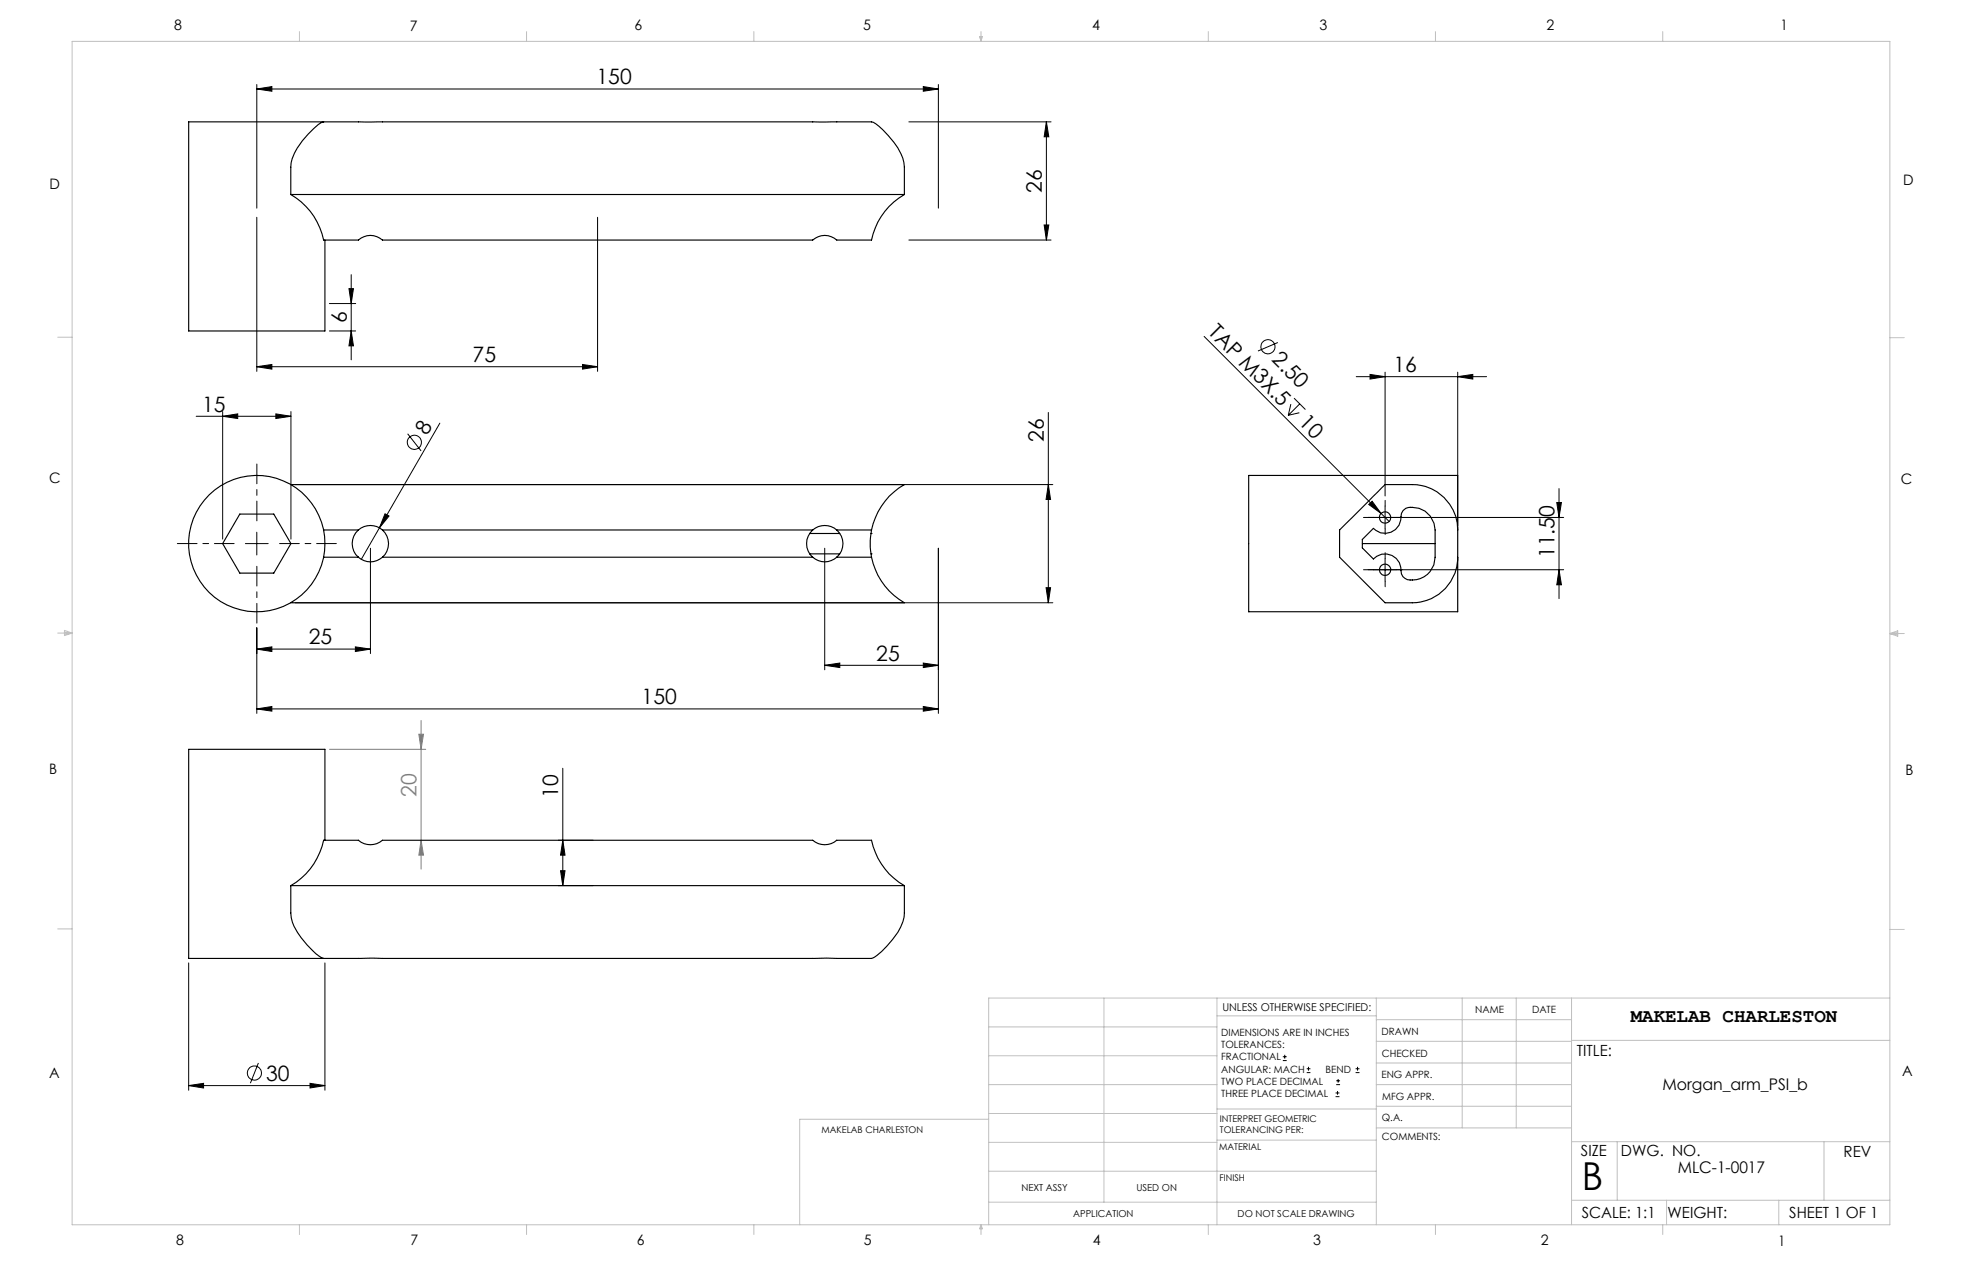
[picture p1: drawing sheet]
<svg xmlns="http://www.w3.org/2000/svg" width="432mm" height="279mm" viewBox="0 0 432 279" stroke-linecap="round" stroke-linejoin="round" font-family="sans-serif">
<g fill="none" stroke="#000" stroke-width=".22">
<path d="M56.5 19.6l3.3-.6v1.1zM56.5 18.6v27.2M56.5 19.6h150M203.2 19l3.3 .6-3.3 .5zM206.5 18.6v27.2M200 26.8h31.3M230.3 26.8l.5 3.3h-1zM230.3 26.8v26M56.5 47.8v33.9M131.5 47.8v33.9M200 52.8h31.3M229.8 49.5h1l-.5 3.3z"/>
<path d="M72.5 66.8h5.8M72.5 72.8h5.8M76.8 63.5h1l-.5 3.3zM77.3 60.4v18.8M77.3 72.8l.5 3.3h-1zM265 74l39 39M281.2 75.4l-4.3 1.8M43.2 91.6h20.8M49 91.6l3.3-.5v1zM49 90.6v28M56.5 80.7l3.3-.5v1zM56.5 80.7h75"/>
<path d="M60.7 91.1l3.3 .5-3.3 .5zM64 90.6v28M89.7 95.4l3 3.8M96.8 93.1l-13.3 23M128.2 80.2l3.3 .5-3.3 .5zM230.7 90.7v41.9M284.1 88.9l-.6 2.5M284.8 87.6l2.5 2.5M286 90.8l-2.5 .6M286 88.9l-2.5 2.5M298.5 82.9h28.7M301.5 82.4l3.3 .5-3.3 .5z"/>
<path d="M304.8 81.9v27.2M320.8 82.9l3.3-.5v1zM320.8 81.9v33.7M54 119.6h5M56.5 117.1v5M65 106.6h166.7M83.5 116.1l-4 6.9M84.7 113l.9 .5-2.1 2.6zM230.7 106.6l.5 3.3h-1zM300.1 113.8h44M301.2 111l.8-.7 2 2.7zM304 113l1.7 1.7"/>
<path d="M304.8 111.3v5M342.6 110.6h1l-.5 3.2zM343.1 107.5v24.2M56.5 138.1v18.9M65 132.6h166.7M81.5 120.6v23.2M181.5 120.6v26.8M206.5 120.6v36.4M230.2 129.3h1l-.5 3.3zM300.1 125.3h44M304.8 122.8v5M343.1 125.3l.5 3.4h-1z"/>
<path d="M56.5 156l3.3-.6v1.1zM56.5 142.8l3.3-.5v1zM56.5 156h150M56.5 142.8h25M78.2 142.3l3.3 .5-3.3 .5zM181.5 146.4l3.3-.5v1zM181.5 146.4h25M203.2 155.4l3.3 .6-3.3 .5zM203.2 145.9l3.3 .5-3.3 .5zM123.9 169v25.8M122.9 194.8h7.6M122.9 184.9h7.6"/>
<path d="M123.4 191.6h1l-.5 3.2zM123.9 184.9l.5 3.2h-1zM41.5 211.8v28.1M71.5 211.8v28.1M41.5 238.8l3.3-.5v1.1zM41.5 238.8h30M56.9 233.9l-1.8 4.4M68.2 238.3l3.3 .5-3.3 .6zM282.3 233.3h.9M282.3 232.5h.9M282.8 232.1v.8M287.6 236h.8"/>
<path d="M287.6 235.1h.8M288 234.7v.8M294.1 238.6h.8M294.1 237.8h.8M294.5 237.4v.8M298.3 236h.9M298.3 235.1h.9M298.8 234.7v.8M293.9 241.3h.9M293.9 240.5h.9M294.4 240v.8"/>
<circle cx="279.1" cy="76.3" r="1.56"/>
<circle cx="91.2" cy="97.3" r="1.55"/>
<circle cx="56" cy="236.1" r="1.55"/>
</g>
<path d="M92.7 158.5v32.7M72.5 164.9h21.2M92.2 161.5h1l-.5 3.4zM92.7 184.9l.5 3.2h-1z" fill="none" stroke="#808080" stroke-width=".22"/>
<path d="M302.3 113.8h-1.2M304.8 111.3v-1.2M304.8 116.3v1.3M307.3 113.8h1.3M302.3 125.3h-1.2M304.8 122.8v-1.2M304.8 127.8v1.3M307.3 125.3h1.3" fill="none" stroke="#000" stroke-width=".22" stroke-dasharray="15.2 1.3 1.3 1.3"/>
<path d="M51.5 119.6h-12.5M56.5 114.6v-12.5M61.5 119.6h12.5M56.5 124.6v12.5" fill="none" stroke="#000" stroke-width=".22" stroke-dasharray="15.2 1.3 1.3 1.3" stroke-dashoffset="10.9"/>
<g fill="none" stroke="#c0c0c0" stroke-width=".22">
<path d="M15.9 9.1h400v260.4h-400zM65.9 6.9v2.2M115.9 6.9v2.2M165.9 6.9v2.2M215.6 8h.6l-.3 1.1zM215.7 8l.2 1.1M215.9 6.9v2.2M216 8l-.1 1.1M265.9 6.9v2.2M315.9 6.9v2.2M365.9 6.9v2.2M12.7 74.2h3.2"/>
<path d="M415.9 74.3h3.2M12.7 139.3h3.2M14.2 139.1l1.7 .2M14.2 138.7l1.7 .6-1.7 .5zM15.9 139.3l-1.7 .3M415.9 139.4h3.2M415.9 139.4l1.8-.6v1.2zM415.9 139.4l1.8 .3M417.7 139.2l-1.8 .2M12.7 204.4h3.2M243 219.6v44.9M267.8 219.6v49.9"/>
<path d="M302.9 219.6v49.9M321.8 219.6v28.5M333.7 219.6v28.5M345.9 219.6v49.9M415.9 204.5h3.2M415.9 219.6h-198.3v49.9M217.6 238.6h50.2M217.6 232.3h50.2M217.6 225.9h50.2M267.8 223.5h35.1M302.9 233.9h43M302.9 229.1h43"/>
<path d="M302.9 224.3h43M302.9 238.6h43M345.9 228.9h70M217.6 257.7h85.3M217.6 251.3h50.2M217.6 245h50.2M217.6 246.2h-41.6v23.3M267.8 250.8h35.1M267.8 244h35.1M302.9 248.1h43M302.9 243.4h43M345.9 251.2h70"/>
<path d="M355.9 251.2v12.9M401.4 251.2v12.9M65.9 269.5v2.1M115.9 269.5v2.1M165.9 269.5v2.1M215.9 269.5v2.1M215.9 269.5l.3 .8h-.6zM217.6 264.5h85.3M265.9 269.5v2.1M315.9 269.5v2.1M345.9 264.1h70M365.9 269.5v2.1"/>
<path d="M366.8 264.1v5.4M391.5 264.1v5.4"/>
</g>
<g fill="#000">
<path d="M84.7 113l.9 .5-2.1 2.6zM301.2 111l.8-.7 2 2.7z"/>
<path d="M60.7 91.1l3.3 .5-3.3 .5zM49 91.6l3.3-.5v1z"/>
<path d="M230.7 106.6l.5 3.3h-1zM230.2 129.3h1l-.5 3.3zM230.3 26.8l.5 3.3h-1zM229.8 49.5h1l-.5 3.3zM76.8 63.5h1l-.5 3.3zM77.3 72.8l.5 3.3h-1zM342.6 110.6h1l-.5 3.2zM343.1 125.3l.5 3.4h-1z"/>
<path d="M56.5 156l3.3-.6v1.1zM203.2 155.4l3.3 .6-3.3 .5zM56.5 142.8l3.3-.5v1zM78.2 142.3l3.3 .5-3.3 .5z"/>
<path d="M203.2 145.9l3.3 .5-3.3 .5zM181.5 146.4l3.3-.5v1zM128.2 80.2l3.3 .5-3.3 .5zM56.5 80.7l3.3-.5v1zM203.2 19l3.3 .6-3.3 .5zM56.5 19.6l3.3-.6v1.1zM320.8 82.9l3.3-.5v1zM301.5 82.4l3.3 .5-3.3 .5z"/>
<path d="M123.4 191.6h1l-.5 3.2zM123.9 184.9l.5 3.2h-1z"/>
<path d="M68.2 238.3l3.3 .5-3.3 .6zM41.5 238.8l3.3-.5v1.1z"/>
</g>
<path d="M92.7 184.9l.5 3.2h-1zM92.2 161.5h1l-.5 3.4z" fill="#808080"/>
<g fill="none" stroke="#000" stroke-width=".25">
<path d="M71.2 26.8h-29.7v46h30v-20M71.2 26.8a4.1 4.1 0 0 0-2.2 1.5 14.8 14.8 0 0 0-4.9 7.5l-.1 7M71.2 26.8h120.6a5.6 5.6 0 0 1 2.5 1.7 14.5 14.5 0 0 1 4.6 7.3l.1 7M64 42.8a15 15 0 0 1 7.2 10h7.7a3.9 3.9 0 0 1 5.3 0h94.7a3.9 3.9 0 0 1 5.2 0h7.7a15 15 0 0 1 7.2-10M64 42.8h135M52.8 113.1h7.5l3.7 6.5-3.7 6.5h-7.5l-3.8-6.5zM64 106.6h135a15 15 0 0 0-7.2 10M71.2 116.6h7.7M78.9 116.6a4 4 0 0 0 0 6M78.9 116.6a4 4 0 0 1 5.3 0M84.2 116.6a4 4 0 0 1 0 6M84.2 116.6h94.7"/>
<path d="M178.2 117.4h6.6M178.9 116.6a4 4 0 0 1 5.3 0M178.9 116.6a4 4 0 0 0 0 6M184.2 116.6a4 4 0 0 1 0 6M184.2 116.6h7.6M191.7 117.4h.1M191.8 116.6a16.1 16.1 0 0 0 0 6M299.8 119.6h16M300.6 117.9l1.7-1.7a3.5 3.5 0 0 0 3.9 .9 3.5 3.5 0 0 0 2.1-3.4 2.06 2.06 0 0 1 2.5-2.1 5.1 5.1 0 0 1 5 5.7v3.8a5.5 5.5 0 0 1-3.2 6.2 3.5 3.5 0 0 1-3.8-.4l-.4-.6a4.5 4.5 0 0 0-2-4.1 3.5 3.5 0 0 0-4.1 .8l-2.5-2.5v-1.8zM320.8 116.6v6M320.8 116.6a10 10 0 0 0-10-10h-6l-10 10v6l1.4 1.4 8.6 8.6h6a10 10 0 0 0 10-10M320.8 116.6v-12h-46v30h46v-12"/>
<path d="M71.2 122.6h7.7M78.9 122.6a3.9 3.9 0 0 0 5.3 0M84.2 122.6h94.7M178.2 121.8h6.6M178.9 122.6a3.9 3.9 0 0 0 5.3 0M184.2 122.6h7.6M191.7 121.8h.1M191.8 122.6a15 15 0 0 0 7.2 10h-135M64 194.8a15 15 0 0 0 7.2-9.9h7.7a4 4 0 0 0 5.3 0h94.7a4 4 0 0 0 5.2 0h7.7a15.1 15.1 0 0 0 7.2 9.9M64 194.8v6a8.8 8.8 0 0 0 2.3 5.5 18.1 18.1 0 0 0 4.5 4.4l.4 .2M64 194.8h135M71.5 184.9v-20h-30v46h29.7"/>
<path d="M199 194.8v6a9.1 9.1 0 0 1-2.5 5.9 14.6 14.6 0 0 1-4.6 4.1l-120.7 .1"/>
<circle cx="56.5" cy="119.6" r="15"/>
<circle cx="304.8" cy="113.9" r="1.25"/>
<circle cx="304.8" cy="125.4" r="1.25"/>
</g>
<text font-size="8.5" x="348.1" y="261.8">B</text>
<g font-size="4.7">
<text x="131.3" y="18.5">150</text>
<text x="229.3" y="42.4" transform="rotate(-90 229.3 42.4)">26</text>
<text x="76.3" y="71.1" transform="rotate(-90 76.3 71.1)">6</text>
<text x="265.7" y="73.3" transform="rotate(45 265.7 73.3)">TAP M3X.5</text>
<text x="104" y="79.7">75</text>
<text x="279.7" y="79.3" transform="rotate(45 279.7 79.3)">2.50</text>
<text x="306.7" y="81.8">16</text>
<text x="44.5" y="90.5">15</text>
<text x="94" y="95.9" transform="rotate(-60 94 95.9)">8</text>
<text x="285.6" y="93.2" transform="rotate(45 285.6 93.2)">10</text>
<text x="229.7" y="97.2" transform="rotate(-90 229.7 97.2)">26</text>
<text x="342.1" y="122.8" transform="rotate(-90 342.1 122.8)">11.50</text>
<text x="67.9" y="141.8">25</text>
<text x="192.9" y="145.3">25</text>
<text x="141.2" y="154.9">150</text>
<text x="122.9" y="175.5" transform="rotate(-90 122.9 175.5)">10</text>
<text x="58.6" y="237.8">30</text>
</g>
<text font-size="4.7" fill="#808080" x="91.7" y="175.4" transform="rotate(-90 91.7 175.4)">20</text>
<text font-size="4.2" x="358.9" y="224.9">MAKELAB CHARLESTON</text>
<g font-size="3.5">
<text x="365.9" y="239.9">Morgan_arm_PSI_b</text>
<text x="369.3" y="258.1">MLC-1-0017</text>
</g>
<g font-size="3.4">
<text x="347.1" y="232.3">TITLE:</text>
<text x="347.9" y="254.3">SIZE</text>
<text x="356.7" y="254.4">DWG. NO.</text>
<text x="405.7" y="254.5">REV</text>
<text x="348.1" y="267.9">SCALE: 1:1</text>
<text x="367" y="268">WEIGHT:</text>
<text x="393.8" y="267.9">SHEET 1 OF 1</text>
</g>
<g font-size="3.2">
<text x="38.3" y="6.7">8</text>
<text x="90.2" y="6.7">7</text>
<text x="139.7" y="6.5">6</text>
<text x="190" y="6.5">5</text>
<text x="240.4" y="6.5">4</text>
<text x="290.4" y="6.7">3</text>
<text x="340.4" y="6.5">2</text>
<text x="391.9" y="6.7">1</text>
<text x="10.9" y="41.6">D</text>
<text x="418.9" y="40.7">D</text>
<text x="10.9" y="106.3">C</text>
<text x="418.4" y="106.4">C</text>
<text x="10.8" y="170.2">B</text>
<text x="419.4" y="170.6">B</text>
<text x="10.8" y="237.2">A</text>
<text x="418.6" y="236.8">A</text>
<text x="38.8" y="273.8">8</text>
<text x="90.4" y="273.8">7</text>
<text x="140.2" y="273.8">6</text>
<text x="190.1" y="273.9">5</text>
<text x="240.5" y="273.8">4</text>
<text x="289" y="273.9">3</text>
<text x="339.1" y="273.8">2</text>
<text x="391.4" y="274.1">1</text>
</g>
<text font-size="2.4" x="269" y="222.4">UNLESS OTHERWISE SPECIFIED:</text>
<g font-size="2.2">
<text x="268.8" y="228">DIMENSIONS ARE IN INCHES</text>
<text x="304.1" y="227.7">DRAWN</text>
<text x="324.7" y="222.9">NAME</text>
<text x="337.2" y="222.9">DATE</text>
<text x="268.8" y="230.6">TOLERANCES:</text>
<text x="268.8" y="233.3">FRACTIONAL</text>
<text x="304.1" y="232.6">CHECKED</text>
<text x="268.8" y="236">ANGULAR: MACH</text>
<text x="268.8" y="238.6">TWO PLACE DECIMAL</text>
<text x="291.7" y="236">BEND</text>
<text x="304" y="237.2">ENG APPR.</text>
<text x="268.8" y="241.3">THREE PLACE DECIMAL</text>
<text x="304.2" y="241.9">MFG APPR.</text>
<text x="304.1" y="246.7">Q.A.</text>
<text x="304.1" y="250.9">COMMENTS:</text>
</g>
<g font-size="2.1">
<text x="224.8" y="262">NEXT ASSY</text>
<text x="250.1" y="261.9">USED ON</text>
<text x="236.2" y="267.8">APPLICATION</text>
<text x="272.4" y="267.8">DO NOT SCALE DRAWING</text>
</g>
<g font-size="2">
<text x="180.8" y="249.2">MAKELAB CHARLESTON</text>
<text x="268.5" y="246.8">INTERPRET GEOMETRIC</text>
<text x="268.5" y="249.4">TOLERANCING PER:</text>
<text x="268.3" y="252.9">MATERIAL</text>
<text x="268.4" y="259.7">FINISH</text>
</g>
</svg>
